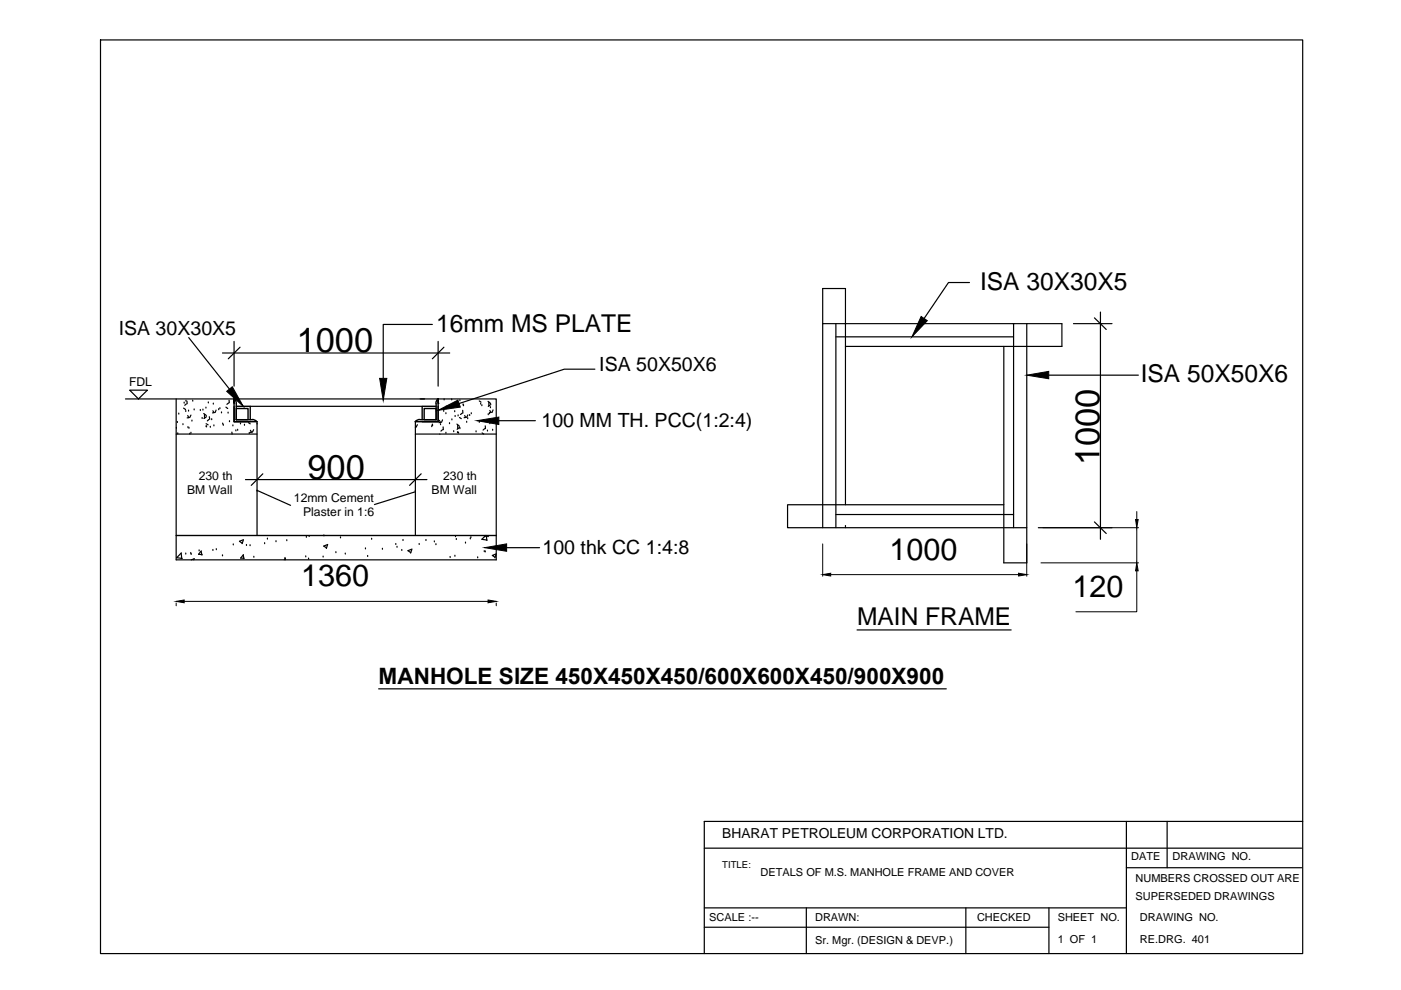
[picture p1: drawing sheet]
<svg xmlns="http://www.w3.org/2000/svg" width="297mm" height="210mm" viewBox="0 0 297 210" stroke-linecap="round" stroke-linejoin="round" font-family="sans-serif">
<!-- layer: 0 -->
<g fill="none" stroke="#000" stroke-width=".25">
<path d="M205.5 59.9h-4.4l-5.2 7.6M40 71.6l8.7 10.9M47.2 74.8h48.1M49.6 72.4v9.5M50.9 73.6l-2.5 2.5M91.7 68.8h-10.4v11.4M92.9 72.4v9.5M94.1 73.6l-2.4 2.5M126.1 78.3h-6.5l-22.3 7.3M174.4 68.6h50.7v4.8h-45.8M177.2 71.4h37.7M177.2 68.6v43.3"/>
<path d="M214.9 68.6v43.3M217.7 68.6v50.7h-4.9v-45.9M222.3 79.5h19.1M227.6 68.6h8.2M232 67.4l2.5 2.5M233.3 66.2v48.1M26.6 84.6h23M27.5 82.7h3.8l-1.9 1.9zM37.4 84.6v34.1h67.8v-34.1h-54.6M37.4 92h17.1M37.4 90.8h.1M37.6 89.6h.1"/>
<path d="M37.7 92h.1M37.9 87.8h.1M38.8 90h.1M38.9 86.5l.4 .3M39 85.5h.1M39.4 87.2h.1M39.4 85h.1M39.5 85.6l-.3 .3M39.6 85l.1 .6M39.8 88.1l.2 .5M39.8 90.7h.1M40 87.2h.1"/>
<path d="M40.1 90.8h.1M40.1 88.5l-.4 .1M40.2 91.9v.1M40.5 91.9h.1M40.5 88l-.3 .5M40.7 89.3h.1M40.9 85h.1M41.2 86.9h.1M42.5 87h.1M42.9 88.7h.1M43 87h.1M43.2 87.7l.5 .4"/>
<path d="M43.4 87.8v.9M43.7 86.5h.1M43.7 90.5h.1M43.7 89.8l.4 .3M43.8 90.5h.1M43.8 88.3l-.6 .4M44.2 85.4h.1M44.3 88.9l-.3 .3M44.4 88.3l.1 .6M44.6 90.6h.1M44.9 89h.1M45.1 87.1l.3 .4"/>
<path d="M45.2 85.7h.1M45.4 90.3h.1M45.5 87.5h-.4M45.8 87l-.2 .5M46.4 86.9h.1M46.6 86.7h.1M47 87.5h.1M47.2 89.9h.1M47.3 90.2h.1M47.9 86.3l.4 .3M48.4 87.6h.1M48.5 85.4l-.4 .3"/>
<path d="M48.6 84.8v.6M48.7 89.4h.1M49.2 91.6v.4M49.4 90.3h.1M50 91.4h.1M50.4 91.2h.1M51 89.9h.1M51.8 90.2h.1M52.7 89.6l.4 .3M52.8 91.9h.1M53.1 86.1h36.4M53.1 91.2l.2 .5"/>
<path d="M53.4 91.6l-.4 .1M53.8 91.1l-.3 .5M54.5 89.9h.1M54.5 89.4v24.1M88.1 92h17.1M88.1 89.4v24.1M88.2 90.6h-.1M88.5 90l-.3 .6M91.5 90.5h.1M91.7 90.1h.1M91.7 90.3h.1M92.9 85.4l.2 .1"/>
<path d="M93.1 89.1l.3 .4M93.4 90h.1M93.5 89.5l-.4 .1M93.8 91.1l-.3 .3M93.8 89l-.2 .5M94 90.5v.6M94.1 87.2h.1M94.2 84.8h.1M94.5 87.7h.1M94.5 91.9h.1M94.6 86.3h.1M95.3 89.8h.1"/>
<path d="M95.8 84.8h.1M95.8 89h.1M96.2 91.5h.1M96.4 87.3h.1M96.5 88.3h.1M96.9 89.9l.5 .5M97 91.7h.1M97 90.1v.8M97.1 88.2h.1M97.2 91.8h.1M97.4 88.5l.4 .3M97.5 90.6l-.6 .4"/>
<path d="M97.5 90.9h.1M97.5 85h.1M98 87.6l-.4 .3M98.1 87v.6M98.2 85.9h.1M98.3 86h.1M98.5 88.1l.2 .4M98.9 88.5l-.5 .1M98.9 89.5h.1M99.2 88.8h.1M99.2 88l-.3 .5M99.6 88.1h.1"/>
<path d="M99.9 87.7h.1M100.9 91.6h.1M101.6 89.5h.1M101.6 85l.4 .3M101.9 85.7h.1M102.2 86h.1M102.2 91.8l.3 .2M102.6 89.2h.1M102.8 90.9l-.4 .3M102.9 90.3v.6M103.3 91.4h.1M103.5 85.1l.5 .5"/>
<path d="M103.5 87.9h.1M103.6 85.3v.8M103.8 87.7h.1M103.9 89.8h.1M103.9 87l.2 .5M104 86.4h.1M104.1 85.8l-.6 .3M104.2 87.4l-.4 .1M104.5 91.2h.1M104.5 86.9l-.2 .6M105.8 89.2h7.7M37.4 113.5h67.8"/>
<path d="M38.4 117.3l.1 1.1M38.5 117.2l-1 1 1.1 .2M39.4 117.5h.1M40.4 117.3h.1M40.5 117.6h.1M41.2 118.5l-.1 .2M41.2 118.4l-.6 .3M42.2 116.8h.1M42.6 116.9l.2 .8M42.7 116.8l-.6 .7 .8 .1M45.1 116.7h.1M45.9 116.5h.1"/>
<path d="M47.2 117.9h.1M49.5 115.5h.1M51.6 117.7l.1 .7M51.6 114.6l-.3 .7M51.6 117.6l-.6 .7 .7 .1M51.6 114.4l-.8 .4 .6 .4M52 101.7h38.5M52.3 115.7h.1M53 115.7h.1M53.8 118.2h.1M54.5 104l7.1 3.1M55.7 100.5l-2.4 2.4"/>
<path d="M56.1 115.3h.1M56.7 114.3h.1M58.5 114.9h.1M60.4 118.4h.1M60.5 118.4v.3M60.5 118.4l-.2 .3M60.8 114.6h.1M64.8 118.1h.1M65 113.9h.1M65.4 118.5h.1M65.5 113.7h.1M68.5 118.1h.1"/>
<path d="M68.7 113.6h.1M69.4 115.5l-.2 .8M69.5 115.4l-.9 .4 .6 .4M71.2 117.2h.1M72.2 114h.1M73.2 117.5h.1M77.5 116.4h.1M77.9 118h.1M78.8 114.3h.1M81.1 116.5h.1M83.9 115.4h.1M84.2 116h.1"/>
<path d="M85.2 116.7h.1M85.4 114.6h.1M87.3 116.5l-.2 .8M87.3 116.4l-.8 .4 .6 .4M88.1 104.3l-8.7 2.7M88.9 115.4h.1M89.3 100.5l-2.5 2.4M90.3 114.6h.1M92.1 114.9h.1M92.4 115.5h.1M95.4 118.2h.1M96.4 117.9h.1"/>
<path d="M96.6 113.8h.1M96.7 114.4h.1M98.7 115.1h.1M99.7 114.3h.1M99.8 114h.1M101.3 118.3h.1M102.7 117h.1M102.7 113.8h.1M102.9 113.5l-.1 .1 .7 .1M102.9 117h.1M103 113.5l-.8 .8 1.1 .2M103.1 113.5l.1 1.1"/>
<path d="M103.4 113.5l.1 .3M105.2 117.5l-.3 .8M105.2 117.4l-.8 .4 .6 .4M107.4 116.1h7M177.2 109.1h37.7M179.3 107v-45.8h-4.9v50.7M179.3 111.4v.5M212.8 107h-45.8v4.9h50.7M220.1 111.9h15.7M232 110.7l2.5 2.4M181.7 133.6h32.7M80.3 146.1h120.3"/>
</g>
<g fill="none" stroke="#000" stroke-width=".3">
<path d="M49.6 86.1v3.3h3.5M49.6 84.5l.4 .5 .1 .5M50.1 86.6h2.5v2.4h-2.5zM50.1 86.1h3v2.9M50.1 89h3.4M50.1 85.6v3.4M50.6 84.6h-1v4.8h4.9M53.4 88.9l.6 .2 .5 .3M89 88.9l-.5 .2-.5 .3M89.1 89h3.4M89.1 84.6h.9M89.9 86.6h2.6v2.4h-2.6z"/>
<path d="M92.5 86.1h-3v2.9M92.5 85.6v3.4M92.9 84.5l-.4 .5-.1 .5M92.9 86.1v3.3h-3.4M92.9 84.6v4.8h-4.8"/>
</g>
<path d="M174.4 115.3v6.9M217.7 115.3v6.9M220.7 119.3h20.7M221.1 111.9h20.3M241 108.5v1.7M241 111.9v7.4M37.4 127.8v.6M39 127.5h64.5M105.2 127.8v.6M176.1 121.8h39.9M241 121v8.7h-12.9" fill="none" stroke="#000" stroke-width=".21"/>
<g fill="#000" stroke="#000" stroke-width=".21">
<path d="M195.3 67.1l1.3 .9-3.2 3.4zM48.1 83l1.1-1 2.4 4.1zM80.5 80.2h1.5l-.7 4.7zM92.9 87l4.2-2.2 .5 1.5zM101.1 89.2l4.7-.8v1.6zM217.7 79.5l4.6-.8v1.6zM102.8 116.1l4.6-.8v1.6zM240.8 110.2h.5l-.3 1.7zM37.4 127.5l1.6-.3v.6zM103.5 127.2l1.7 .3-1.7 .3zM174.4 121.8l1.7-.3v.6zM216 121.5l1.7 .3-1.7 .3z"/>
<path d="M241 119.3l.3 1.7h-.5z"/>
</g>
<!-- layer: Format -->
<path d="M21.3 8.5h254.9v193.7h-254.9zM149.3 179.8h126.7M238.8 174.2v28M247.5 174.2v9.8M276.2 174.2h-126.9v28M149.3 192.5h89.5M149.3 196.6h73.1M171 192.5v9.7M204.8 192.5v9.7M222.4 192.5v9.7M238.8 184h37.2" fill="none" stroke="#000" stroke-width=".25"/>
<g font-size="7.3">
<text x="62.9" y="74.7">1000</text>
<text x="65.2" y="101.6">900</text>
<text x="233.1" y="98.6" transform="rotate(-90 233.1 98.6)">1000</text>
</g>
<g font-size="6.5">
<text x="188.6" y="118.7">1000</text>
<text x="63.9" y="124.3">1360</text>
<text x="227.4" y="126.5">120</text>
</g>
<g font-size="5.2">
<text x="207.8" y="61.4">ISA 30X30X5</text>
<text x="92.5" y="70.5">16mm MS PLATE</text>
<text x="241.9" y="81">ISA 50X50X6</text>
<text x="181.7" y="132.5">MAIN FRAME</text>
</g>
<text font-size="4.8" x="80.3" y="145">MANHOLE SIZE 450X450X450/600X600X450/900X900</text>
<g font-size="4.1">
<text x="25.2" y="71">ISA 30X30X5</text>
<text x="127.1" y="78.7">ISA 50X50X6</text>
<text x="114.8" y="90.5">100 MM TH. PCC(1:2:4)</text>
<text x="115" y="117.4">100 thk CC 1:4:8</text>
</g>
<text font-size="2.9" x="153.1" y="177.6">BHARAT PETROLEUM CORPORATION LTD.</text>
<g font-size="2.6">
<text x="27.4" y="81.8">FDL</text>
<text x="42.1" y="101.7">230 th</text>
<text x="94" y="101.7">230 th</text>
<text x="39.7" y="104.8">BM Wall</text>
<text x="62.3" y="106.3">12mm Cement</text>
<text x="91.5" y="104.8">BM Wall</text>
<text x="64.3" y="109.5">Plaster in 1:6</text>
</g>
<g font-size="2.3">
<text x="161.3" y="185.7">DETALS OF M.S. MANHOLE FRAME AND COVER</text>
<text x="239.8" y="182.4">DATE</text>
<text x="248.6" y="182.4">DRAWING NO.</text>
<text x="240.8" y="187.1">NUMBERS CROSSED OUT ARE</text>
<text x="240.8" y="190.8">SUPERSEDED DRAWINGS</text>
<text x="150.4" y="195.2">SCALE :--</text>
<text x="172.8" y="195.2">DRAWN:</text>
<text x="207.2" y="195.2">CHECKED</text>
<text x="224.3" y="195.2">SHEET NO.</text>
<text x="241.7" y="195.2">DRAWING NO.</text>
<text x="172.8" y="200.1">Sr. Mgr. (DESIGN &amp; DEVP.)</text>
<text x="224.3" y="199.9">1 OF 1</text>
<text x="241.7" y="199.9">RE.DRG. 401</text>
</g>
<text font-size="2" x="153.1" y="184.1">TITLE:</text>
</svg>
